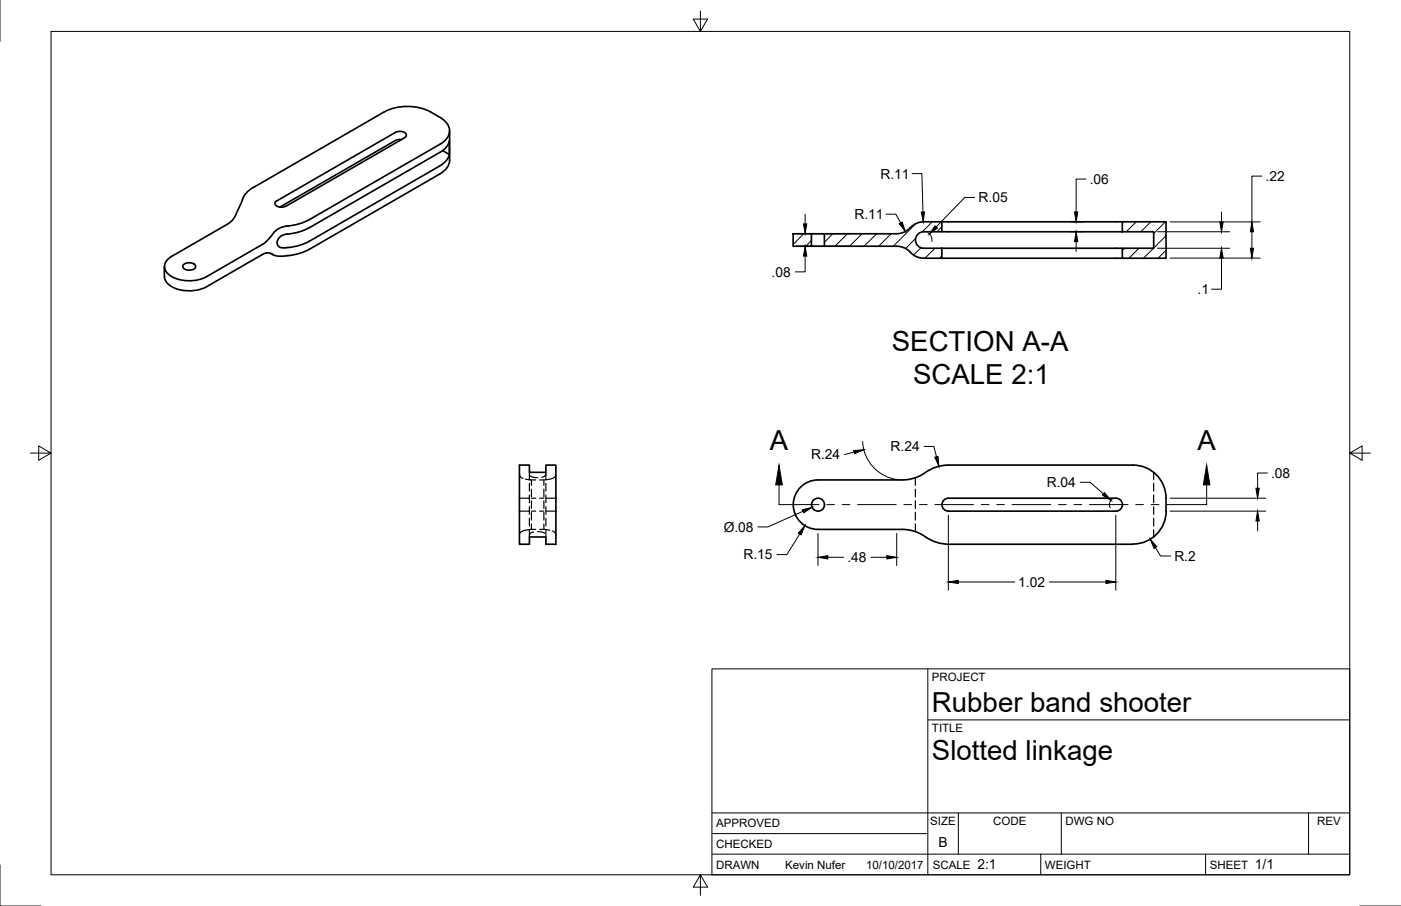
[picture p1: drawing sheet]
<svg xmlns="http://www.w3.org/2000/svg" width="432mm" height="279mm" viewBox="0 0 432 279" stroke-linecap="round" stroke-linejoin="round" font-family="sans-serif">
<!-- layer: Visible -->
<g fill="none" stroke="#000" stroke-width=".51">
<path d="M135.6 36.2a16.3 16.3 0 0 0-17.2-1.7l-41 23.7-1.7 1.6-1 1.8M135.6 36.2a4.3 4.3 0 0 1 1.8 6.9l-1.8 1.4M121.8 43.4l-35.6 20.5M123.7 43l-1.9 .3M124.7 42.5a.95 .95 0 0 0 .5-1.1 .95 .95 0 0 0-1-.7l-1.5-.2-.9 .4-36.5 21a.95 .95 0 0 0-.5 1.1 .95 .95 0 0 0 .9 .7l1.5 .2 .9-.3 36.6-21.1M135.6 47l-40.3 23.2a16.5 16.5 0 0 1-6.6 2M135.6 44.5l-40.3 23.2a16.5 16.5 0 0 1-6.6 2M135.6 53.6l-40.3 23.3a16.5 16.5 0 0 1-6.6 1.9M135.6 51.2l-40.3 23.2M138.5 43.5v4.1l-2.1-1.2M138.5 43.5l-.4 1.1-.8 1-1.7 1.4M138.5 47.6l-.7 1.7-2.2 1.8"/>
<path d="M138.6 40.4v9.1a5.1 5.1 0 0 1-3 4.1M70.1 69.2l-17.2 9.9M71.3 68.2l-1.2 .9M74.7 61.6l-2.2 5.1-1.2 1.5M80.9 75.4l-17.2 9.9a11.2 11.2 0 0 1-12.2-1.1 3.2 3.2 0 0 1 1.4-5.1M82.1 78l1.1 .1 1.3 .6 1.3 .3 2.9-.2M82.1 78l-1.2 .5-17.2 9.9M82.1 74.5l-1.2 .9M83.6 78.2l.5 .3M88.1 72.3l-1.6 .6-.8 1a1.75 1.75 0 0 0 .1 2 1.75 1.75 0 0 0 2 .5h.3M88.1 69.8l-1.5 .4-1.4 .8-3.1 3.5M88.7 72.2h-.6"/>
<path d="M88.7 76.3l-.6 .1M88.7 69.7h-.6M95.3 74.4a16.5 16.5 0 0 1-6.6 2M244.5 72.1h5.6v3.8h-5.6zM250.1 72.1h4M250.1 75.9h4M276.4 72.1h-22.3v3.8h22.3a6.8 6.8 0 0 1 5.2 2.8l1.1 .6 1.3 .3h6.3v-3M280.5 70.2l-1 .9-1.2 .6-1.9 .4M280.6 70.2l1-.8 1.8-.8 6.9-.2v3.1h-5.6a2.54 2.54 0 0 0-2.5 2.5 2.54 2.54 0 0 0 2.5 2.6h5.6M290.3 76.6h55.6M290.3 79.6h55.6M290.3 71.5h55.6"/>
<path d="M290.3 68.4h55.6M345.9 68.4h13.5v11.2h-13.5v-3h9.7v-5.1h-9.7zM50.7 82.2v3.1M50.7 85.3a4.7 4.7 0 0 0 3.8 3.8 12.1 12.1 0 0 0 9.2-.7M56.5 81.7a2.62 2.62 0 0 1 3.8 .3 1.78 1.78 0 0 1-2.5 1.3 1.14 1.14 0 0 1-1.1-.4 1.14 1.14 0 0 1-.2-1.2zM160.1 143.4h3.1v2.3h5.1v-2.3h3v24.4h-3v-2.2h-5.1v2.2h-3.1zM285.2 145.7l-3.1 1.6-3.5 .7h-26.5a7.6 7.6 0 0 0-7.6 7.6 7.6 7.6 0 0 0 7.6 7.7h26.5l3.6 .7 3 1.5M292.3 143.4h56.9a10.2 10.2 0 0 1 10.2 10.2v4M292.3 153.6h51.7a1.99 1.99 0 0 1 1.9 2 1.99 1.99 0 0 1-1.9 2h-51.7M292.3 153.6a1.99 1.99 0 0 0-2 2 1.99 1.99 0 0 0 2 2M292.3 143.4a12.1 12.1 0 0 0-7.1 2.3M359.4 157.6a10.2 10.2 0 0 1-10.2 10.2"/>
<path d="M285.2 165.5a12.2 12.2 0 0 0 7.1 2.3M292.3 167.8h56.9"/>
<circle cx="252.1" cy="155.6" r="1.99"/>
</g>
<!-- layer: Hidden -->
<g fill="none" stroke="#000" stroke-width=".37">
<path d="M160.1 146.1l.2 .9 .9 .5M160.1 153.6h3.1M160.1 157.6h3.1M162 147.7l3.1 .3M163.2 145.7v2.2M163.2 149.1v2.3M163.2 152.7v2.3M163.2 156.2v2.4M163.2 159.8v2.4M163.5 146.8l.7 .4 1.6 .1M163.8 153.6h1.3M163.8 157.6h1.3"/>
<path d="M163.8 148v1.7M163.8 150.9v2.3M163.8 154.4v2.4M163.8 158v2.4M166.3 153.6h1.3M166.3 157.6h1.3M167.6 148v1.7M167.6 150.9v2.3M167.6 154.4v2.4M167.6 158v2.4M168.3 146.1l-.4 .7-.9 .4M168.3 145.7v2.2"/>
<path d="M168.3 149.1v2.3M168.3 152.7v2.3M168.3 156.2v2.4M168.3 159.8v2.4M168.3 153.6h3M168.3 157.6h3M171.1 146.9l-1.2 .8-1.8 .3h-1.8M282.1 147.3v2.4M282.1 150.9v2.3M282.1 154.4v2.4M282.1 158v2.4M355.6 145.7v2.2"/>
<path d="M355.6 149.1v2.3M355.6 152.7v2.3M355.6 156.2v2.4M355.6 159.8v2.4M163.2 163.4v2.2M163.8 161.6v1.7M164.4 164.1l-.9 .3-.3 .8M165.1 163.3l-3.5 .3-1.3 .8M165.7 164l1.5 .1 .7 .4M166.3 163.3l3.2 .2M167.6 161.6v1.7M168.3 163.4v2.2"/>
<path d="M170.3 163.7l.8 .6 .2 .9M282.1 161.6v2.4M355.6 163.4v2.2"/>
</g>
<!-- layer: Border -->
<path d="M0 .1v12.6M15.7 9.7h400.3v260.1h-400.3zM215.9 3.4v6.3l-2.2-3.8h4.4l-2.2 3.8M9.4 139.7h6.3l-3.8-2.2v4.4l3.8-2.2M416 139.7l3.8 2.2v-4.4l-3.8 2.2h6.4M0 266.7v12.7h12.7M215.9 269.8l2.2 3.8h-4.4l2.2-3.8v6.3M419.1 279.4h12.6" fill="none" stroke="#000" stroke-width=".31"/>
<!-- layer: Titleblock -->
<path d="M219.4 206.3h196.6v63.5h-196.6zM286 206.3v63.5M286 222h130M219.4 257.1h66.6M219.4 250.7h196.6M295.4 250.7v12.7M327.1 250.7v12.7M403.3 250.7v12.7M219.4 263.4h196.6M320.8 263.4v6.4M371.6 263.4v6.4" fill="none" stroke="#000" stroke-width=".31"/>
<!-- layer: Hatching -->
<g fill="none" stroke="#000" stroke-width=".31">
<path d="M247.7 72.1l-3.2 3.3M250.1 74.2l-1.7 1.7M256.7 72.1l-2.6 2.6M261.2 72.1l-3.8 3.8M265.7 72.1l-3.8 3.8M270.2 72.1l-3.9 3.8M274.7 72.1l-3.9 3.8M282.2 73.6l-3.1 3M282.3 68.9l-7 7M283.8 76.4l-2.2 2.2M287.3 68.4l-3.1 3.1M288.2 76.6l-3.1 3"/>
<path d="M290.3 69.9l-1.5 1.6M290.3 78.9l-.7 .7M346.5 76.6l-.6 .6M350.2 68.4l-3.1 3.1M351 76.6l-3 3M354.7 68.4l-3.1 3.1M355.5 76.6l-3 3M359.2 68.4l-3.7 3.7M359.3 72.7l-3.8 3.8M359.3 77.2l-2.3 2.4"/>
</g>
<!-- layer: Annotations -->
<g fill="none" stroke="#000" stroke-width=".31">
<path d="M240.1 149.5v6.1h12.3M254.8 155.6h2.4M259.6 155.6h2.4M264.3 155.6h11.9M278.6 155.6h2.4M283.4 155.6h2.3M288.2 155.6h11.9M302.4 155.6h2.4M307.2 155.6h2.4M311.9 155.6h11.9M326.2 155.6h2.4M331 155.6h2.4"/>
<path d="M335.8 155.6h11.9M350 155.6h2.4M354.8 155.6h2.4M371.9 149.5v6.1h-12.3"/>
</g>
<path d="M240.1 143.4l1 6.1h-2zM371.9 143.4l1 6.1h-2z" fill="#000" stroke="#000" stroke-width=".31"/>
<!-- layer: Dimensions -->
<g fill="none" stroke="#000" stroke-width=".31">
<path d="M281.1 53.5h3l.4 11.9M334.7 55.2h-3v10.2M388.9 54.3h-3.1v14.1M245.6 72.1h16.4M245.6 75.9h16.4M248.2 79v4.8h-3.1M248.2 66v3.1M273.1 66.1h3l1.5 2.6M285.9 71.7l1.1 1.2 .2 1.6M300.4 60.9h-3.1l-8.7 9.1M329.9 68.4h4.3M329.9 71.5h4.3"/>
<path d="M331.7 74.5v3M356.8 71.5h22.2M356.8 76.6h22.2M360.6 68.4h27.8M360.6 79.6h27.8M376.5 79.6v9.6h-3.1M376.5 65.4v3M385.8 71.5v5.1M263.2 139.4l-2.9 .8M265.9 136.2a12.3 12.3 0 0 0 11 11.7M284.8 137.7h3l.8 3.2M247.5 157.7l-10.8 4.8h-3.1"/>
<path d="M292.3 158.9v23.1M333 148.7h3l4.1 3.6M342.7 154a1.99 1.99 0 0 0-.5 2.6M343.9 158.9v23.1M360.6 153.6h29.5M360.6 157.6h29.5M390.6 145.9h-3v4.7M246.5 164.7l-4 6.3h-3M252.1 164.5v9.9M255.1 171.9h4.9M268.4 171.9h4.9M276.4 164.5v9.9"/>
<path d="M295.3 179.5h17.5M323.4 179.5h17.5M356.1 168.9l1.6 2.6h3.1M387.6 160.7v3"/>
</g>
<g fill="#000" stroke="#000" stroke-width=".31">
<path d="M247.6 69.1h1.1l-.5 3zM248.2 75.9l.5 3.1h-1.1zM277.1 69l1-.5 .9 2.9zM283.9 65.4h1l-.4 3zM288.2 69.6l.7 .7-2.5 1.9zM331.7 71.5l.5 3h-1zM331.2 65.4h1l-.5 3zM376 68.4h1l-.5 3.1zM376.5 76.6l.5 3h-1zM385.4 76.6h1l-.6 3zM385.8 68.4l.6 3.1h-1zM263.1 138.9l3.1-.2-2.8 1.2z"/>
<path d="M247.3 157.2l3-.7-2.6 1.6zM288.1 141l1-.2 .3 3zM340.4 151.9l2 2.4-2.6-1.6zM387.1 150.6h1l-.5 3zM248.1 162.1l-1.2 2.8-.9-.5zM252.1 171.9l3-.5v1zM273.3 171.4l3.1 .5-3.1 .5zM292.3 179.5l3-.5v1zM340.9 179l3 .5-3 .5zM354.5 166.3l2 2.3-.8 .6zM387.6 157.6l.5 3.1h-1z"/>
</g>
<g font-size="8.5">
<text x="274.9" y="108.1">SECTION A-A</text>
<text x="281.4" y="118.4">SCALE 2:1</text>
<text x="237.2" y="138.9">A</text>
<text x="369" y="138.9">A</text>
<text x="287.2" y="219.5">Rubber band shooter</text>
<text x="287.2" y="234.5">Slotted linkage</text>
</g>
<g font-size="4.3">
<text x="271.4" y="55.1">R.11</text>
<text x="335.8" y="56.7">.06</text>
<text x="390.1" y="55.8">.22</text>
<text x="301.6" y="62.4">R.05</text>
<text x="263.3" y="67.6">R.11</text>
<text x="237.8" y="85.3">.08</text>
<text x="369.1" y="90.7">.1</text>
<text x="250" y="141.7">R.24</text>
<text x="274.5" y="139.2">R.24</text>
<text x="391.8" y="147.4">.08</text>
<text x="322.6" y="150.2">R.04</text>
<text x="223" y="164">Ø.08</text>
<text x="229.1" y="172.5">R.15</text>
<text x="261.2" y="173.4">.48</text>
<text x="361.9" y="173">R.2</text>
<text x="313.8" y="180.9">1.02</text>
<text x="289.3" y="261.2">B</text>
<text x="301.2" y="268.1">2:1</text>
<text x="386.8" y="268.1">1/1</text>
</g>
<g font-size="3.5">
<text x="287.2" y="210.1">PROJECT</text>
<text x="287.2" y="225.8">TITLE</text>
<text x="220.7" y="255.2">APPROVED</text>
<text x="286.7" y="254.5">SIZE</text>
<text x="306.1" y="254.5">CODE</text>
<text x="328.4" y="254.5">DWG NO</text>
<text x="406" y="254.5">REV</text>
<text x="220.7" y="261.5">CHECKED</text>
<text x="220.7" y="267.9">DRAWN</text>
<text x="242" y="267.9">Kevin Nufer</text>
<text x="266.9" y="267.9">10/10/2017</text>
<text x="287.5" y="267.9">SCALE</text>
<text x="322" y="267.9">WEIGHT</text>
<text x="372.9" y="267.9">SHEET</text>
</g>
</svg>
